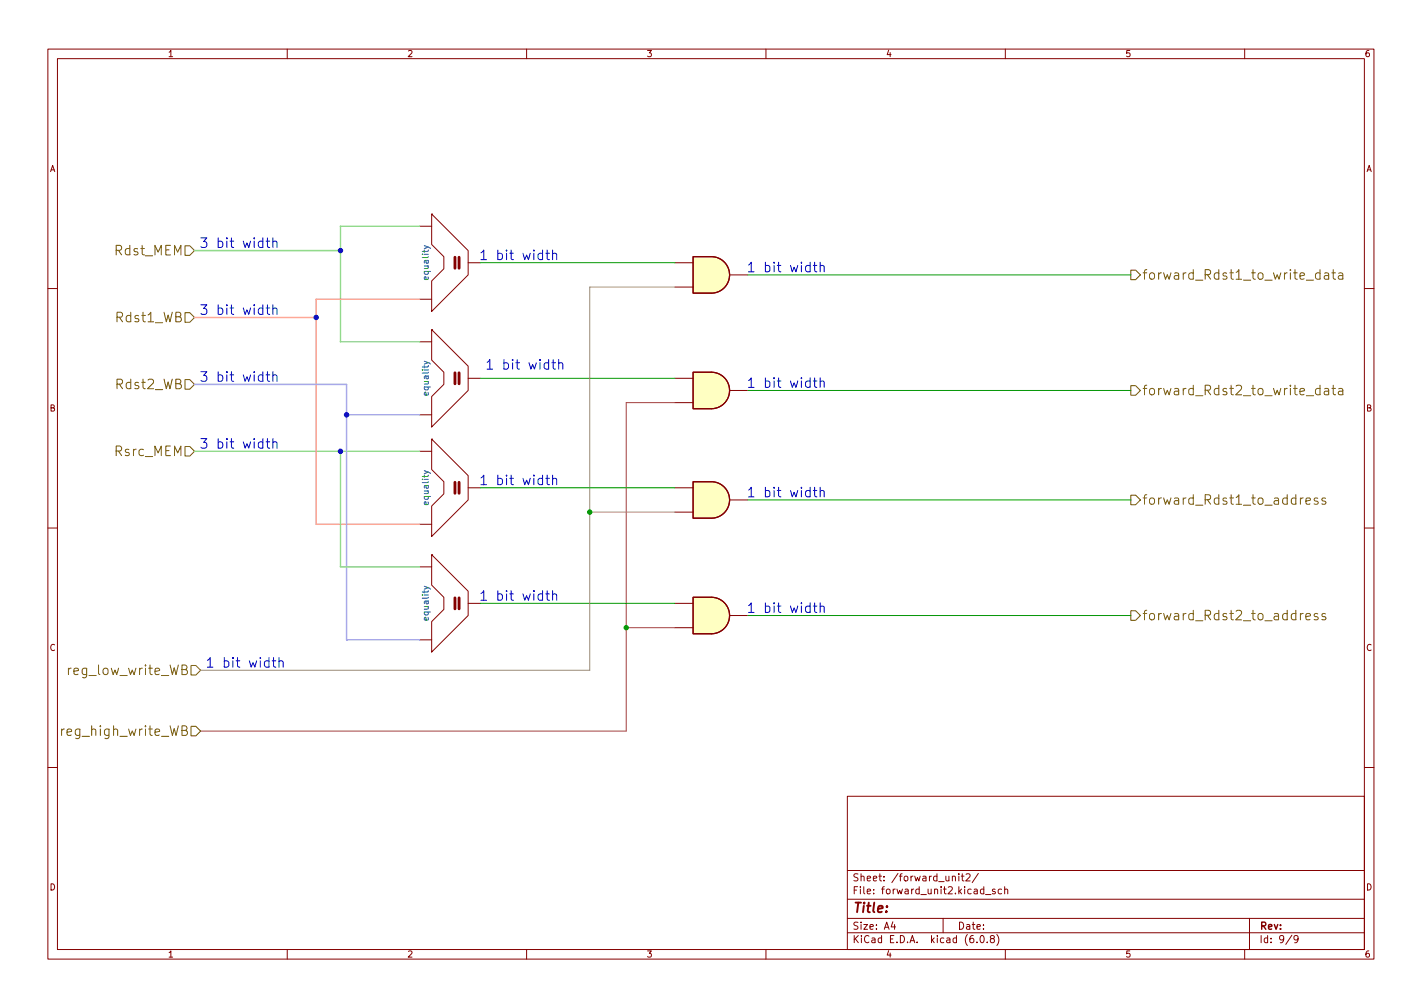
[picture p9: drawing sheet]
<svg xmlns="http://www.w3.org/2000/svg" width="297mm" height="210mm" viewBox="0 0 297 210" stroke-linecap="round" stroke-linejoin="round" font-family="sans-serif">
<g fill="none" stroke="#840000" stroke-width=".21">
<path d="M10 10.2h277v190.1h-277zM12 12.2h273v186.1h-273zM60 10.2v2M110 10.2v2M160 10.2v2M210 10.2v2M260 10.2v2M87.6 47.2h2.6M90.2 44.7h.1M90.2 44.7l7.6 7.6v5.1l-7.6 7.6v-6.3l2.5-2.6v-2.5l-2.5-2.6zM97.8 54.9h2.5M141 54.9h3.8"/>
<path d="M141 59.9h3.8M152.4 57.4h3.8M10 60.2h2M87.6 62.5h2.6M87.6 71.4h2.6M90.2 68.8h.1M90.2 68.8l7.6 7.6v5.1l-7.6 7.6v-6.3l2.5-2.5v-2.6l-2.5-2.5zM97.8 79h2.5M141 79h3.8M285 60.2h2M87.6 94.2h2.6M87.6 86.6h2.6"/>
<path d="M90.2 91.7h.1M90.2 91.7l7.6 7.6v5.1l-7.6 7.6v-6.3l2.5-2.6v-2.5l-2.5-2.6zM141 84.1h3.8M152.4 81.5h3.8M10 110.2h2M87.6 109.5h2.6M87.6 118.4h2.6M90.2 115.8h.1M90.2 115.8l7.6 7.6v5.1l-7.6 7.6v-6.3l2.5-2.6v-2.5l-2.5-2.5zM97.8 101.8h2.5M141 101.8h3.8M141 106.9h3.8"/>
<path d="M152.4 104.4h3.8M285 110.2h2M87.6 133.6h2.6M97.8 126h2.5M141 126h3.8M141 131.1h3.8M152.4 128.5h3.8M10 160.2h2M177 166.3h108v32h-108zM285 160.2h2M60 198.3v2M110 198.3v2"/>
<path d="M160 198.3v2M177 194.8h108M177 191.8h108M177 187.8h108M177 181.8h108M186.5 192.5l-.4 1h1M186.9 193v1M197 191.8v3M198.9 183.1l.2-.2 .4 .1 .1 .9M200.3 182.4v.2M200.3 182.9v1M200.8 182.9h.6"/>
<path d="M201 182.4v1.3l.4 .2M201.8 182.6l.6-.2 .2 .5-.9 1h.9M204.1 196.7v.1M204.4 182.4l-1.3 1.9M204.9 195.4l.2-.1a.8 .8 0 0 1 .5 .8 .8 .8 0 0 1-.5 .7 1 1 0 0 1-.2-1.4zM205.9 186.8h1.1M206.2 196.7v.1M207.1 196l-.2-.3v-.2l.2-.2 .5 .1 .1 .2-.1 .2-.6 .2-.1 .3v.4l.2 .1h.5l.1-.3-.1-.4-.2-.1M207.9 185.7l-.4-.1-.2 .2 .1 .3 .5 .1v.4h-.6M208.2 195.1a1.72 1.72 0 0 1 0 2.3M209.2 185.7l-.4-.1-.3 .3 .1 .7h.6M209.9 185.8l.2-.2 .3 .1 .1 .9"/>
<path d="M209.9 185.1v1.5M210 198.3v2M260 198.3v2M261 191.8v6.5M269.9 195.3l-1.3 1.9M271.2 196l-.3 .3h-.3l-.3-.3 .1-.6 .5-.1 .2 .2a.99 .99 0 0 1-.4 1.3h-.3"/>
</g>
<path d="M88.6 51.3l1.2 .4 .1 .2M88.6 75.4l1.2 .4 .1 .2M88.6 98.3l1.2 .4 .1 .2M88.6 122.4l1.2 .4 .1 .2" fill="none" stroke="#006464" stroke-width=".21"/>
<g fill="#ffffc2" stroke="#ffffc2" stroke-width=".21">
<path d="M148.6 124.7a3.8 3.8 0 0 1 3.8 3.8 3.8 3.8 0 0 1-3.8 3.8z"/>
<path d="M144.8 124.7h3.8v7.6h-3.8z"/>
<path d="M148.6 100.6a3.8 3.8 0 0 1 3.8 3.8 3.8 3.8 0 0 1-3.8 3.8z"/>
<path d="M144.8 100.6h3.8v7.6h-3.8z"/>
<path d="M148.6 53.6a3.8 3.8 0 0 1 3.8 3.8 3.8 3.8 0 0 1-3.8 3.8z"/>
<path d="M144.8 53.6h3.8v7.6h-3.8z"/>
<path d="M148.6 77.7a3.8 3.8 0 0 1 3.8 3.8 3.8 3.8 0 0 1-3.8 3.8z"/>
<path d="M144.8 77.7h3.8v7.6h-3.8z"/>
</g>
<path d="M144.8 53.6h3.8a3.8 3.8 0 0 1 3.8 3.8 3.8 3.8 0 0 1-3.8 3.8h-3.8zM144.8 77.7h3.8a3.8 3.8 0 0 1 3.8 3.8 3.8 3.8 0 0 1-3.8 3.8h-3.8zM144.8 100.6h3.8a3.8 3.8 0 0 1 3.8 3.8 3.8 3.8 0 0 1-3.8 3.8h-3.8zM144.8 124.7h3.8a3.8 3.8 0 0 1 3.8 3.8 3.8 3.8 0 0 1-3.8 3.8h-3.8z" fill="none" stroke="#840000" stroke-width=".25"/>
<g fill="none" stroke="#725600" stroke-width=".21">
<path d="M38.6 51.3h1l1 1-1 1h-1zM236.2 56.4h1l1 1-1 1h-1zM276.7 57.1h.8v1.2M277.5 57.4l-.6 .1a.39 .39 0 0 0-.3 .4 .39 .39 0 0 0 .3 .4l.6-.1M278.2 57h.8M278.5 56.3v1.7l.1 .2 .4 .1M279.6 57.1h.8l.1 1.2M280.5 57.4l-.7 .1a.39 .39 0 0 0-.3 .4 .39 .39 0 0 0 .3 .4l.7-.1M38.6 79.3h1l1 1-1 1h-1zM38.6 65.3h1l1 1-1 1h-1zM38.6 93.2h1l1 1-1 1h-1zM236.2 80.5h1l1 1-1 1h-1z"/>
<path d="M276.7 81.2h.8v1.2M277.5 81.6l-.6 .1a.39 .39 0 0 0-.3 .4 .39 .39 0 0 0 .3 .3l.6-.1M278.2 81.1h.8M278.5 80.4v1.7l.1 .2 .4 .1M279.6 81.2h.8l.1 1.2M280.5 81.6l-.7 .1a.39 .39 0 0 0-.3 .4 .39 .39 0 0 0 .3 .3l.7-.1M236.2 103.4h1l1 1-1 1h-1zM272.8 104.6l.9-.2-.1-.3-.5-.1-.3 .2 .1 1h.7M275.3 104.1l-.5-.1-.3 .2 .1 .3 .7 .2v.5h-.8M276.9 104.1l-.5-.1-.3 .2 .1 .3 .7 .2v.5h-.8M38 139.8l.9-.1 .2-.3-.1-.4-.3-.1h-.7v2h.8a.53 .53 0 0 0 .4-.6 .53 .53 0 0 0-.5-.5M39.9 138.9h1l1 1-1 1h-1z"/>
<path d="M236.2 127.5h1l1 1-1 1h-1zM272.8 128.8l.9-.2-.1-.4-.5-.1-.3 .3 .1 .9h.7M275.3 128.2l-.5-.1-.3 .3 .1 .3 .7 .2v.4h-.8M276.9 128.2l-.5-.1-.3 .3 .1 .3 .7 .2v.4h-.8M38 152.5l.9-.1 .2-.3-.1-.4-.3-.1h-.7v2h.8a.53 .53 0 0 0 .4-.6 .53 .53 0 0 0-.5-.5M39.9 151.6h1l1 1-1 1h-1z"/>
</g>
<g fill="none" stroke="#0000c2" stroke-width=".21">
<path d="M42 49.7h1.2l-.7 .7a.54 .54 0 0 1 .7 .4v.5l-.2 .3-.8 .1-.2-.2M100.5 52.8l.5-.6v2M100.5 54.2h1.1M156.4 55.3l.5-.5v2M156.4 56.8h1.1M42 77.6h1.2l-.7 .8a.54 .54 0 0 1 .7 .4v.4l-.2 .3-.8 .1-.2-.2M42 63.6h1.2l-.7 .8a.54 .54 0 0 1 .7 .4v.5l-.2 .2-.8 .1-.2-.1M101.7 75.6l.6-.5v2M101.7 77.1h1.2M156.4 79.5l.5-.6v2M42 91.6h1.2l-.7 .7a.54 .54 0 0 1 .7 .4v.5l-.2 .3-.8 .1-.2-.2M100.5 99.8l.5-.6v2"/>
<path d="M156.4 80.9h1.1M100.5 101.2h1.1M156.4 102.3l.5-.6v2M156.4 103.7h1.1M43.3 137.9l.6-.6v2M43.3 139.3h1.2M100.5 123.9l.5-.6v2M100.5 125.3h1.1M156.4 126.4l.5-.5v2M156.4 127.9h1.1"/>
</g>
<path d="M40.6 52.3h30.5M87.6 47.2h-16.5v24.2h16.5M40.6 94.2h47M71.1 94.2v24.2h16.5" fill="none" stroke="#97e28d" stroke-width=".3"/>
<path d="M40.6 66.3h25.4M87.6 62.5h-21.6v47h21.6" fill="none" stroke="#ff9f8c" stroke-width=".3"/>
<path d="M40.6 80.3h31.8v53.3h15.2M72.4 86.6h15.2" fill="none" stroke="#87acff" stroke-width=".3"/>
<path d="M100.3 54.9h40.7M156.2 57.4h80M100.3 79h40.7M156.2 81.5h80M100.3 101.8h40.7M156.2 104.4h80M100.3 126h40.7M156.2 128.5h80" fill="none" stroke="#009600" stroke-width=".21"/>
<path d="M141 84.1h-10.2v68.5h-88.9M130.8 131.1h10.2" fill="none" stroke="#a53f44" stroke-width=".21"/>
<path d="M141 59.9h-17.8v80h-81.3M123.2 106.9h17.8" fill="none" stroke="#9b8a6f" stroke-width=".21"/>
<g fill="#000084" stroke="#000084" stroke-width=".21">
<circle cx="72.4" cy="86.6" r=".46"/>
<circle cx="66" cy="66.3" r=".46"/>
<circle cx="71.1" cy="94.2" r=".46"/>
<circle cx="71.1" cy="52.3" r=".46"/>
</g>
<g fill="#009600" stroke="#009600" stroke-width=".21">
<circle cx="130.8" cy="131.1" r=".46"/>
<circle cx="123.2" cy="106.9" r=".46"/>
</g>
<g font-size="4.2" fill="#840000">
<text x="96.8" y="56.1" transform="rotate(-90 96.8 56.1)">=</text>
<text x="96.8" y="80.2" transform="rotate(-90 96.8 80.2)">=</text>
<text x="96.8" y="103.1" transform="rotate(-90 96.8 103.1)">=</text>
<text x="96.8" y="127.2" transform="rotate(-90 96.8 127.2)">=</text>
</g>
<g font-size="2.8" fill="#725600">
<text x="24.1" y="53.3">Rdst_MEM</text>
<text x="238.5" y="58.4">forward_Rdst1_to_write_data</text>
<text x="24.4" y="67.3">Rdst1_WB</text>
<text x="24.4" y="81.3">Rdst2_WB</text>
<text x="238.5" y="82.5">forward_Rdst2_to_write_data</text>
<text x="24.1" y="95.2">Rsrc_MEM</text>
<text x="238.5" y="105.4">forward_Rdst1_to_address</text>
<text x="238.5" y="129.5">forward_Rdst2_to_address</text>
<text x="14.8" y="140.9">reg_low_write_WB</text>
<text x="13.6" y="153.6">reg_high_write_WB</text>
</g>
<g font-size="2.8" fill="#0000c2">
<text x="44.6" y="51.8">3 bit width</text>
<text x="103.1" y="54.3">1 bit width</text>
<text x="158.9" y="56.8">1 bit width</text>
<text x="44.6" y="65.7">3 bit width</text>
<text x="104.3" y="77.2">1 bit width</text>
<text x="44.6" y="79.7">3 bit width</text>
<text x="158.9" y="81">1 bit width</text>
<text x="44.6" y="93.7">3 bit width</text>
<text x="103.1" y="101.3">1 bit width</text>
<text x="158.9" y="103.8">1 bit width</text>
<text x="103.1" y="125.4">1 bit width</text>
<text x="158.9" y="128">1 bit width</text>
<text x="45.9" y="139.4">1 bit width</text>
</g>
<text font-size="2.8" fill="#840000" x="178" y="190.6">Title:</text>
<g font-size="2.1" fill="#840000">
<text x="178" y="184">Sheet: /forward_unit2/</text>
<text x="178" y="186.7">File: forward_unit2.kicad_sch</text>
<text x="178" y="196.9">KiCad E.D.A. kicad (6.0.8)</text>
<text x="178" y="194.1">Size: A4</text>
<text x="200" y="194.1">Date:</text>
<text x="263" y="194.1">Rev:</text>
<text x="263" y="196.9">Id: 9/9</text>
</g>
<g font-size="1.8" fill="#840000">
<text x="35" y="11.9">1</text>
<text x="85" y="11.9">2</text>
<text x="135" y="11.9">3</text>
<text x="185" y="11.9">4</text>
<text x="235" y="11.9">5</text>
<text x="285" y="11.9">6</text>
<text x="10.3" y="35.9">A</text>
<text x="285.3" y="35.9">A</text>
<text x="10.3" y="85.9">B</text>
<text x="285.3" y="85.9">B</text>
<text x="10.3" y="135.9">C</text>
<text x="285.3" y="135.9">C</text>
<text x="10.3" y="185.9">D</text>
<text x="285.3" y="185.9">D</text>
<text x="35" y="199.9">1</text>
<text x="85" y="199.9">2</text>
<text x="135" y="199.9">3</text>
<text x="185" y="199.9">4</text>
<text x="235" y="199.9">5</text>
<text x="285" y="199.9">6</text>
</g>
<g font-size="1.8" fill="#006464">
<text x="89.5" y="58.2" transform="rotate(-90 89.5 58.2)">equality</text>
<text x="89.5" y="82.3" transform="rotate(-90 89.5 82.3)">equality</text>
<text x="89.5" y="105.2" transform="rotate(-90 89.5 105.2)">equality</text>
<text x="89.5" y="129.3" transform="rotate(-90 89.5 129.3)">equality</text>
</g>
</svg>
